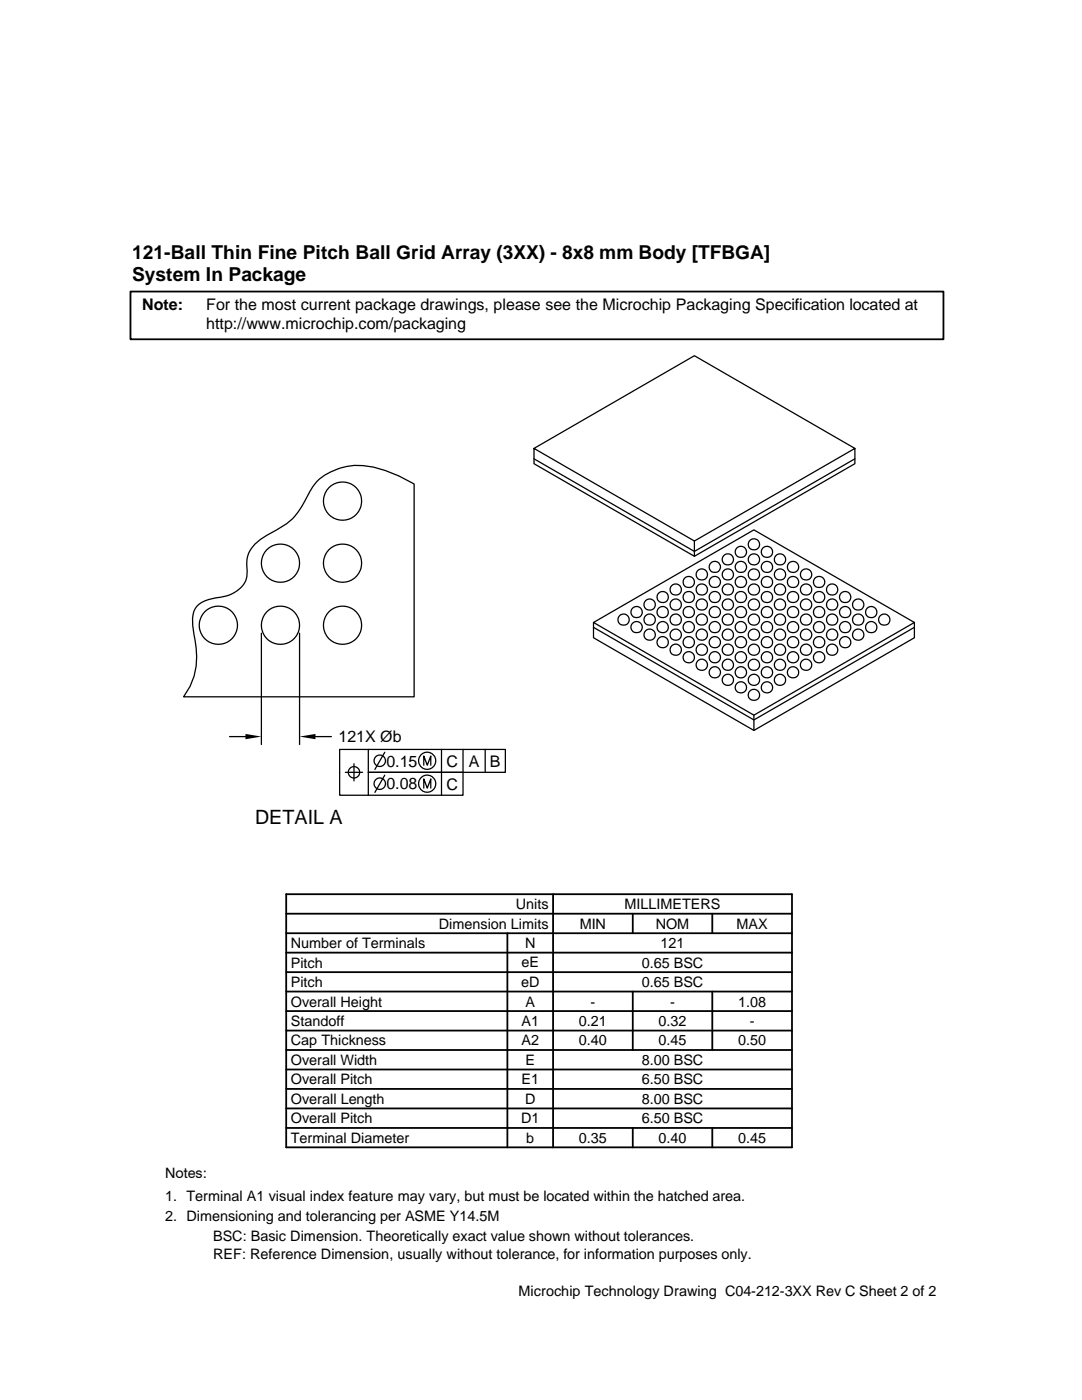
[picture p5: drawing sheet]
<svg xmlns="http://www.w3.org/2000/svg" width="216mm" height="279mm" viewBox="0 0 216 279" stroke-linecap="round" stroke-linejoin="round" font-family="sans-serif">
<g fill="none" stroke="#000" stroke-width=".25">
<path d="M63.2 96.1a12.8 12.8 0 0 1 13.7-2.2l2.7 1.1 3 1.6v42.5h-46a13.9 13.9 0 0 0 2.3-11.4 9.7 9.7 0 0 1 0-6.1 4.7 4.7 0 0 1 3.8-2.2 8 8 0 0 0 5.6-2.3 4.5 4.5 0 0 0 1-4 5.7 5.7 0 0 1 3.2-5.8l1.9-1.1a13.9 13.9 0 0 0 7.1-7.5l.9-1.5zM106.6 91.6l32 18.4 32-18.4M106.6 89.5l32 18.5 32-18.5-32-18.5-32 18.5v3l32 18.5 32-18.5v-3M138.6 108v3M52.2 126.4v22.2M59.8 126.4v22.2M118.4 124.2v3.1l32 18.5 32.1-18.5v-3.1M118.4 124.2l32-18.5 32.1 18.5-32.1 18.5zM118.4 125.2l32 18.5 32.1-18.5M45.8 147h3.2M62.9 147h3.2M68.9 154.1h3.4"/>
<path d="M70.6 152.4v3.5M73.5 149.6v4.5h18.9v4.6h-24.6v-9.1h33v4.5h-27.3v4.6M76.8 154.7l-2 3.4M76.8 150.1l-2 3.5M84.6 152.7v-1.8l.7 1.8 .7-1.8v1.8M84.6 157.3v-1.9l.7 1.9 .7-1.9v1.9M88.1 149.6v9.1M92.4 149.6v4.5M96.8 149.6v4.5M150.4 142.7v3.1"/>
<circle cx="56" cy="112.4" r="3.8"/>
<circle cx="68.3" cy="100" r="3.8"/>
<circle cx="68.3" cy="112.4" r="3.8"/>
<circle cx="132.2" cy="119.2" r="1.13"/>
<circle cx="134.8" cy="117.7" r="1.13"/>
<circle cx="137.4" cy="116.2" r="1.13"/>
<circle cx="137.4" cy="119.2" r="1.13"/>
<circle cx="140" cy="117.7" r="1.13"/>
<circle cx="140" cy="114.7" r="1.13"/>
<circle cx="142.6" cy="116.2" r="1.13"/>
<circle cx="142.6" cy="113.2" r="1.13"/>
<circle cx="142.6" cy="119.2" r="1.13"/>
<circle cx="145.2" cy="117.7" r="1.13"/>
<circle cx="145.2" cy="114.7" r="1.13"/>
<circle cx="145.2" cy="111.7" r="1.13"/>
<circle cx="147.8" cy="116.2" r="1.13"/>
<circle cx="147.8" cy="113.2" r="1.13"/>
<circle cx="147.8" cy="110.2" r="1.13"/>
<circle cx="147.8" cy="119.2" r="1.13"/>
<circle cx="150.4" cy="117.7" r="1.13"/>
<circle cx="150.4" cy="114.7" r="1.13"/>
<circle cx="150.4" cy="111.7" r="1.13"/>
<circle cx="150.4" cy="108.7" r="1.13"/>
<circle cx="153" cy="116.2" r="1.13"/>
<circle cx="153" cy="113.2" r="1.13"/>
<circle cx="153" cy="110.2" r="1.13"/>
<circle cx="153" cy="119.2" r="1.13"/>
<circle cx="155.6" cy="117.7" r="1.13"/>
<circle cx="155.6" cy="114.7" r="1.13"/>
<circle cx="155.6" cy="111.7" r="1.13"/>
<circle cx="158.2" cy="116.2" r="1.13"/>
<circle cx="158.2" cy="113.2" r="1.13"/>
<circle cx="158.2" cy="119.2" r="1.13"/>
<circle cx="160.8" cy="117.7" r="1.13"/>
<circle cx="160.8" cy="114.7" r="1.13"/>
<circle cx="163.4" cy="116.2" r="1.13"/>
<circle cx="163.4" cy="119.2" r="1.13"/>
<circle cx="166" cy="117.7" r="1.13"/>
<circle cx="168.6" cy="119.2" r="1.13"/>
<circle cx="43.6" cy="124.8" r="3.8"/>
<circle cx="56" cy="124.8" r="3.8"/>
<circle cx="68.3" cy="124.8" r="3.8"/>
<circle cx="124.4" cy="123.7" r="1.13"/>
<circle cx="127" cy="125.2" r="1.13"/>
<circle cx="127" cy="122.2" r="1.13"/>
<circle cx="129.6" cy="123.7" r="1.13"/>
<circle cx="129.6" cy="120.7" r="1.13"/>
<circle cx="129.6" cy="126.7" r="1.13"/>
<circle cx="132.2" cy="125.2" r="1.13"/>
<circle cx="132.2" cy="122.2" r="1.13"/>
<circle cx="132.2" cy="128.2" r="1.12"/>
<circle cx="134.8" cy="123.7" r="1.13"/>
<circle cx="134.8" cy="120.7" r="1.13"/>
<circle cx="134.8" cy="129.7" r="1.12"/>
<circle cx="134.8" cy="126.7" r="1.12"/>
<circle cx="137.4" cy="125.2" r="1.13"/>
<circle cx="137.4" cy="122.2" r="1.13"/>
<circle cx="137.4" cy="131.2" r="1.13"/>
<circle cx="137.4" cy="128.2" r="1.13"/>
<circle cx="140" cy="123.7" r="1.14"/>
<circle cx="140" cy="120.7" r="1.14"/>
<circle cx="140" cy="132.7" r="1.13"/>
<circle cx="140" cy="129.7" r="1.13"/>
<circle cx="140" cy="126.7" r="1.13"/>
<circle cx="142.6" cy="125.2" r="1.13"/>
<circle cx="142.6" cy="122.2" r="1.13"/>
<circle cx="142.6" cy="134.2" r="1.13"/>
<circle cx="142.6" cy="131.2" r="1.13"/>
<circle cx="142.6" cy="128.2" r="1.13"/>
<circle cx="145.2" cy="123.7" r="1.13"/>
<circle cx="145.2" cy="120.7" r="1.13"/>
<circle cx="145.2" cy="129.7" r="1.13"/>
<circle cx="145.2" cy="126.7" r="1.13"/>
<circle cx="145.2" cy="132.7" r="1.13"/>
<circle cx="145.2" cy="135.7" r="1.13"/>
<circle cx="147.8" cy="125.2" r="1.13"/>
<circle cx="147.8" cy="122.2" r="1.13"/>
<circle cx="147.8" cy="128.2" r="1.13"/>
<circle cx="147.8" cy="131.2" r="1.13"/>
<circle cx="147.8" cy="134.2" r="1.13"/>
<circle cx="147.8" cy="137.2" r="1.13"/>
<circle cx="150.4" cy="123.7" r="1.13"/>
<circle cx="150.4" cy="120.7" r="1.13"/>
<circle cx="150.4" cy="132.7" r="1.13"/>
<circle cx="150.4" cy="129.7" r="1.13"/>
<circle cx="150.4" cy="126.7" r="1.13"/>
<circle cx="150.4" cy="135.7" r="1.13"/>
<circle cx="150.4" cy="138.7" r="1.13"/>
<circle cx="153" cy="125.2" r="1.13"/>
<circle cx="153" cy="122.2" r="1.13"/>
<circle cx="153" cy="131.2" r="1.12"/>
<circle cx="153" cy="128.2" r="1.12"/>
<circle cx="153" cy="134.2" r="1.12"/>
<circle cx="153" cy="137.2" r="1.12"/>
<circle cx="155.6" cy="123.7" r="1.13"/>
<circle cx="155.6" cy="120.7" r="1.13"/>
<circle cx="155.6" cy="132.7" r="1.12"/>
<circle cx="155.6" cy="129.7" r="1.12"/>
<circle cx="155.6" cy="126.7" r="1.12"/>
<circle cx="155.6" cy="135.7" r="1.13"/>
<circle cx="158.2" cy="125.2" r="1.13"/>
<circle cx="158.2" cy="122.2" r="1.13"/>
<circle cx="158.2" cy="131.2" r="1.13"/>
<circle cx="158.2" cy="128.2" r="1.13"/>
<circle cx="158.3" cy="134.2" r="1.13"/>
<circle cx="160.8" cy="123.7" r="1.13"/>
<circle cx="160.8" cy="120.7" r="1.13"/>
<circle cx="160.9" cy="132.7" r="1.13"/>
<circle cx="160.9" cy="129.7" r="1.13"/>
<circle cx="160.9" cy="126.7" r="1.13"/>
<circle cx="163.4" cy="125.2" r="1.14"/>
<circle cx="163.4" cy="122.2" r="1.14"/>
<circle cx="163.4" cy="131.2" r="1.13"/>
<circle cx="163.4" cy="128.2" r="1.13"/>
<circle cx="166" cy="120.7" r="1.13"/>
<circle cx="166" cy="123.7" r="1.13"/>
<circle cx="166" cy="129.7" r="1.13"/>
<circle cx="166" cy="126.7" r="1.13"/>
<circle cx="168.6" cy="125.2" r="1.13"/>
<circle cx="168.6" cy="122.2" r="1.13"/>
<circle cx="168.6" cy="128.2" r="1.13"/>
<circle cx="171.2" cy="123.7" r="1.13"/>
<circle cx="171.2" cy="120.7" r="1.13"/>
<circle cx="171.2" cy="126.7" r="1.13"/>
<circle cx="173.8" cy="125.2" r="1.13"/>
<circle cx="173.8" cy="122.2" r="1.13"/>
<circle cx="176.4" cy="123.7" r="1.13"/>
<circle cx="70.6" cy="154.1" r="1.14"/>
<circle cx="75.8" cy="156.4" r="1.14"/>
<circle cx="75.8" cy="151.8" r="1.14"/>
<circle cx="85.2" cy="156.4" r="1.72"/>
<circle cx="85.2" cy="151.8" r="1.72"/>
</g>
<g fill="none" stroke="#000" stroke-width=".36">
<path d="M26 58.2h162.3v9.5h-162.3zM57.1 178.5h100.9v50.5h-100.9zM110.4 178.5v50.5M57.1 197.9h100.9M57.1 190.1h100.9M57.1 186.2h100.9M57.1 182.4h100.9M57.1 194h100.9M101.2 186.2v42.8M126.3 182.4v3.8M126.3 197.9v11.6M142.1 182.4v3.8"/>
<path d="M142.1 197.9v11.6M57.1 201.8h100.9M57.1 213.4h100.9M57.1 209.5h100.9M57.1 205.7h100.9M57.1 217.3h100.9M57.1 221.2h100.9M57.1 225.1h100.9M126.3 225.1v3.9M142.1 225.1v3.9"/>
</g>
<path d="M49 146.5l3.2 .5-3.2 .5zM59.8 147l3.1-.5v1z" fill="#000"/>
<text font-size="3.9" x="50.9" y="164.5">DETAIL A</text>
<g font-size="3.8">
<text x="26.4" y="51.7">121-Ball Thin Fine Pitch Ball Grid Array (3XX) - 8x8 mm Body [TFBGA]</text>
<text x="26.4" y="56.1">System In Package</text>
</g>
<g font-size="3.2">
<text x="28.4" y="61.9">Note:</text>
<text x="41.1" y="61.9">For the most current package drawings, please see the Microchip Packaging Specification located at</text>
<text x="41.1" y="65.6">http://www.microchip.com/packaging</text>
<text x="67.5" y="148.1">121X Øb</text>
<text x="77.1" y="153">0.15</text>
<text x="89.1" y="153">C</text>
<text x="93.5" y="153">A</text>
<text x="97.7" y="153">B</text>
<text x="77.1" y="157.5">0.08</text>
<text x="89.1" y="157.6">C</text>
</g>
<g font-size="2.9">
<text x="87.6" y="185.3">Dimension Limits</text>
<text x="102.9" y="181.4">Units</text>
<text x="115.7" y="185.3">MIN</text>
<text x="124.6" y="181.4">MILLIMETERS</text>
<text x="130.8" y="185.3">NOM</text>
<text x="147" y="185.3">MAX</text>
<text x="58" y="189.2">Number of Terminals</text>
<text x="104.8" y="189.2">N</text>
<text x="131.8" y="189.2">121</text>
<text x="58" y="193.1">Pitch</text>
<text x="58" y="197">Pitch</text>
<text x="104" y="197">eD</text>
<text x="104.1" y="193.1">eE</text>
<text x="128" y="197">0.65 BSC</text>
<text x="128" y="193.1">0.65 BSC</text>
<text x="58" y="200.9">Overall Height</text>
<text x="104.8" y="200.9">A</text>
<text x="117.8" y="200.9">-</text>
<text x="133.7" y="200.9">-</text>
<text x="147.3" y="200.9">1.08</text>
<text x="58" y="208.6">Cap Thickness</text>
<text x="58" y="204.7">Standoff</text>
<text x="104.1" y="204.8">A1</text>
<text x="104.1" y="208.6">A2</text>
<text x="115.5" y="204.7">0.21</text>
<text x="115.5" y="208.6">0.40</text>
<text x="131.4" y="208.6">0.45</text>
<text x="131.4" y="204.7">0.32</text>
<text x="147.3" y="208.6">0.50</text>
<text x="149.6" y="204.7">-</text>
<text x="58" y="212.5">Overall Width</text>
<text x="104.8" y="212.5">E</text>
<text x="128" y="212.5">8.00 BSC</text>
<text x="58" y="220.3">Overall Length</text>
<text x="58" y="216.4">Overall Pitch</text>
<text x="104.1" y="216.4">E1</text>
<text x="104.8" y="220.3">D</text>
<text x="128" y="220.3">8.00 BSC</text>
<text x="128" y="216.4">6.50 BSC</text>
<text x="58" y="224.2">Overall Pitch</text>
<text x="104" y="224.2">D1</text>
<text x="128" y="224.2">6.50 BSC</text>
<text x="58" y="228.1">Terminal Diameter</text>
<text x="105" y="228">b</text>
<text x="115.5" y="228.1">0.35</text>
<text x="131.4" y="228.1">0.40</text>
<text x="147.3" y="228.1">0.45</text>
<text x="32.9" y="239.6">1. Terminal A1 visual index feature may vary, but must be located within the hatched area.</text>
<text x="32.9" y="235">Notes:</text>
<text x="32.9" y="243.6">2. Dimensioning and tolerancing per ASME Y14.5M</text>
<text x="42.5" y="251.4">REF: Reference Dimension, usually without tolerance, for information purposes only.</text>
<text x="42.5" y="247.6">BSC: Basic Dimension. Theoretically exact value shown without tolerances.</text>
<text x="103.5" y="258.7">Microchip Technology Drawing C04-212-3XX Rev C Sheet 2 of 2</text>
</g>
</svg>
